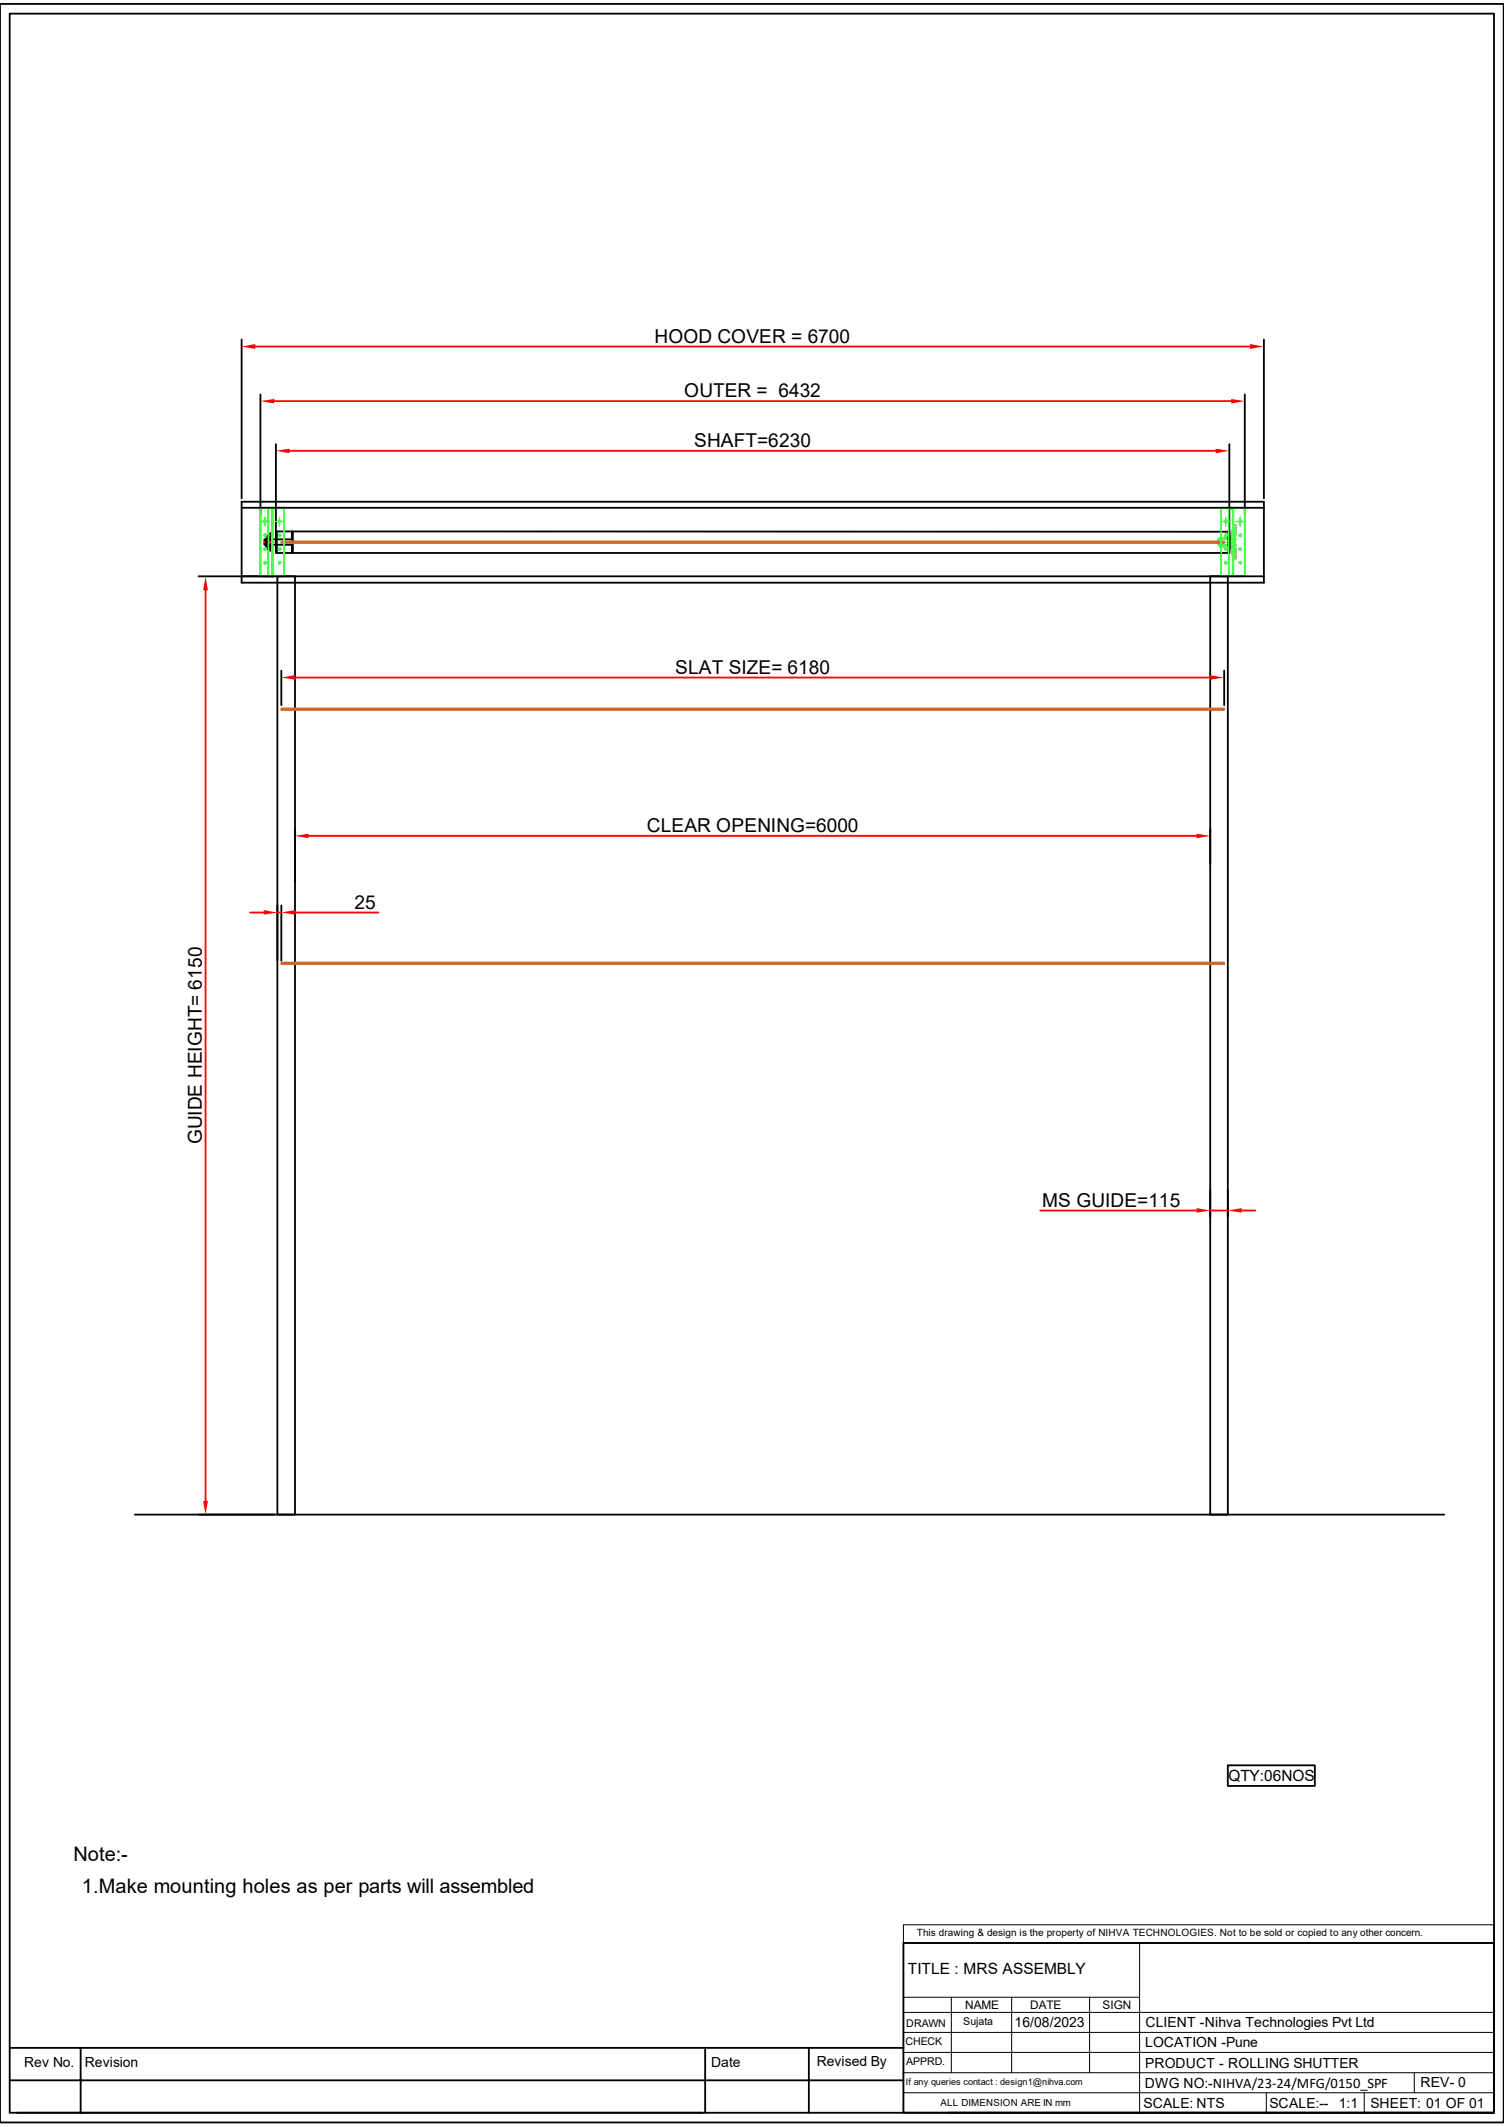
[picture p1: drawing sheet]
<svg xmlns="http://www.w3.org/2000/svg" width="210mm" height="297mm" viewBox="0 0 210 297" stroke-linecap="round" stroke-linejoin="round" font-family="sans-serif">
<g fill="none" stroke="#0f0" stroke-width=".14">
<path d="M170.3 75.3h.1M170.3 76.1h.1M170.4 75.3h.2M170.4 76.1h.2M170.6 75.3h.2M170.6 76.1h.2M170.8 75.3h.1M170.8 76.1h.1M171 75.3h.2M171 76.1h.2M171.2 75.3h.1M171.2 76.1h.1"/>
<path d="M171.4 75.3h.1M171.4 76.1h.1M171.6 75.3h.1M171.6 76.1h.1M171.7 74.9v1.6M171.8 75.3h.1M171.8 76.1h.1M172 75.3h.1M172 76.1h.1M172.2 75.3h.1M172.2 76.1h.1M172.3 75.3h.2"/>
<path d="M172.3 76.1h.2M172.6 75.3h.1M172.6 76.1h.1"/>
</g>
<g fill="#0f0">
<path d="M172.6 73.3v1.5z"/>
<path d="M172.6 74.8l-.2 .2z"/>
<path d="M172.6 74.8l-.1 .2z"/>
<path d="M172.4 75l.1 .7z"/>
</g>
<g fill="none" stroke="#0f0" stroke-width=".14">
<path d="M170.2 75.3v.9M170.3 75.2v1zM170.3 75.9h.1M170.3 75.1v.4h.3M170.3 75.5h.1M170.6 75.9h-.3v.5M170.6 75.3h1.1M170.6 76.1h1.1M171.7 75.1h-1.4v.4h.3v-.3h1.1M171.7 76.2h-1.1v-.3h-.3v.5h1.4M171.7 74.9l.1-.1v1.7h-.1M171.8 74.8h.2v1.7h-.2"/>
<path d="M172 75.7v-1.6l.2-.2v1.8v-2.2l.1 .1v2.1M172.3 73.5v-.2h.3v1.5l-.2 .2v.7M172.6 73.3l-.1 2.4"/>
</g>
<g fill="#0f0">
<path d="M172.4 75.7l.1 .8z"/>
<path d="M172.4 76.5l.2 .1z"/>
<path d="M172.6 76.6v1.5z"/>
</g>
<path d="M170.3 75.7h1.4zM170.3 75.3h-.2v.8h.2M172 75.7v1.6l.2 .3v-1.9v2.2l.1-.1v-2.1M172.4 75.7v.8l.2 .1v1.5h-.3v-.2M172.5 75.7l.1 2.4M172.6 74.8v1.8" fill="none" stroke="#0f0" stroke-width=".14"/>
<path d="M36.9 75.3h3.9v.8h-3.9zM38.5 74.2l133.2 .1v2.9h-133.2zM38.5 62v14.7M38.7 74.2v3M40.8 74.2h.1v3h-.1zM171.6 74.2h.1v3h-.1zM171.6 74.2v3M171.7 62v14.7" fill="none" stroke="#000" stroke-width=".25"/>
<path d="M38.6 74.2v3M40.8 74.2v3M171.6 74.2v3" fill="none" stroke="#000" stroke-width=".14"/>
<path d="M39.3 75.6h131.6v.2h-131.6z" fill="none" stroke="#cd6928" stroke-width=".25"/>
<path d="M40.4 62.9h129.4" fill="none" stroke="#f00" stroke-width=".25"/>
<g fill="#f00">
<path d="M38.5 62.9l1.9-.2v.6z"/>
<path d="M169.8 62.7l1.9 .2-1.9 .4z"/>
</g>
<g fill="none" stroke="#000" stroke-width=".25">
<path d="M36.4 55.1v16.8M173.8 55.1v16.8M37.1 75.3h.9M37.1 76.1h.9M37.1 75.7h.2M37.8 75.2h-.7v1h.7M37.8 76.5h.2M37.8 76.8h.2M37.8 74.5h.2v2.4h-.2zM37.8 74.8h-.5v1.8h.5M37.8 74.7h.2M37.8 74.9h.2"/>
<path d="M38.7 80.5h2.5v131h-2.5z"/>
</g>
<path d="M38.3 56h133.6M36.9 75.7h1.3M37.6 74.8h.5M37.7 76.6h.4" fill="none" stroke="#f00" stroke-width=".25"/>
<g fill="#f00">
<path d="M36.4 56l1.9-.3v.6z"/>
<path d="M171.9 55.7l1.9 .3-1.9 .3z"/>
</g>
<path d="M39.3 93.6v4.9M169 80.5h2.4v131h-2.4zM170.9 93.6v4.9M18.8 211.5h182.9" fill="none" stroke="#000" stroke-width=".25"/>
<path d="M39.3 98.9h131.6v.2h-131.6zM39.3 134.4h131.6v.2h-131.6z" fill="none" stroke="#cd6928" stroke-width=".25"/>
<path d="M41.2 94.6h127.8" fill="none" stroke="#f00" stroke-width=".25"/>
<g fill="#f00">
<path d="M39.3 94.6l1.9-.3v.6z"/>
<path d="M169 94.3l1.9 .3-1.9 .3z"/>
</g>
<path d="M41.2 115.8v7.3M169 115.8v4.8" fill="none" stroke="#000" stroke-width=".25"/>
<path d="M43.1 116.7h124" fill="none" stroke="#f00" stroke-width=".25"/>
<g fill="#f00">
<path d="M41.2 116.7l1.9-.3v.7z"/>
<path d="M167.1 116.4l1.9 .3-1.9 .4z"/>
</g>
<path d="M38.7 126.4v7.8M39.3 126.4v7.8" fill="none" stroke="#000" stroke-width=".25"/>
<path d="M34.9 127.4h1.9M38.7 127.4h.6M41.2 127.4h11.6" fill="none" stroke="#f00" stroke-width=".25"/>
<g fill="#f00">
<path d="M36.8 127.1l1.9 .3-1.9 .3z"/>
<path d="M39.3 127.4l1.9-.3v.6z"/>
</g>
<path d="M169 166.2v3.8M171.4 166.2v3.8" fill="none" stroke="#000" stroke-width=".25"/>
<path d="M145.2 169h21.9M169 169h2.4M173.4 169h1.9" fill="none" stroke="#f00" stroke-width=".25"/>
<g fill="#f00">
<path d="M171.4 169l2-.3v.6z"/>
<path d="M167.1 168.7l1.9 .3-1.9 .3z"/>
</g>
<path d="M27.7 80.5h10.6M27.7 211.5h10.6" fill="none" stroke="#000" stroke-width=".25"/>
<path d="M28.7 82.4v127.2" fill="none" stroke="#f00" stroke-width=".25"/>
<g fill="#f00">
<path d="M28.4 209.6h.6l-.3 1.9z"/>
<path d="M28.7 80.5l.3 1.9h-.6z"/>
</g>
<g fill="none" stroke="#0f0" stroke-width=".25">
<path d="M37 72.7h.1v.2l-.2-.1zM37 78.4h.1v.3l-.2-.1zM37 76.5h.1v.3l-.2-.1zM37 74.6h.1v.3l-.2-.1zM37.5 70.9h-1.1v9.6h1.1M38 70.9h.1v9.6h-.1v-9.6h-.5v9.6h.5M38.1 70.9h1.6v9.6h-1.6M39 72.7h.1v.2l-.2-.1zM39 78.4h.1v.3l-.2-.1zM39 76.5h.1v.3l-.2-.1zM39 74.6h.1v.3l-.2-.1zM171.1 72.7h.1v.2l-.2-.1z"/>
<path d="M171.1 78.4h.1v.3l-.2-.1zM171.1 76.5h.1v.3l-.2-.1zM171.1 74.6h.1v.3l-.2-.1zM171.6 70.9h-1.1v9.6h1.1M172.1 70.9h.1v9.6h-.1v-9.6h-.5v9.6h.5M172.2 70.9h1.6v9.6h-1.6M173.1 72.7h.2v.2l-.2-.1zM173.1 78.4h.2v.3l-.2-.1zM173.1 76.5h.2v.3l-.2-.1zM173.1 74.6h.2v.3l-.2-.1z"/>
</g>
<g fill="none" stroke="#0f0" stroke-width=".17">
<path d="M36.4 72.8h.5M36.8 78.6h.1M36.8 76.7h.1M36.8 74.8h.1M37 72.8h.1M37 78.5v.1M37 76.6v.1M37 74.7v.1M37 72.2v.5M37 72.9v.5M37 74.5v.1M37 74.8v.1"/>
<path d="M37 76.5h.1M37 76.8h.1M37 78.4v.1M37 78.7h.1M37.1 72.8l-.1 .1M37.1 78.6h-.1M37.1 76.7h-.1M37.1 74.8h-.1M37.1 72.8h.5M37.1 78.6h.1M37.1 76.7h.1M37.1 74.8h.1"/>
<path d="M37.5 71h.1M37.6 71h.2M37.8 71h.2M38.4 72.8h.5M38.9 78.6h.1M38.9 76.7h.1M38.9 74.8h.1M39 72.8v.1M39 78.6h.1M39 76.7h.1M39 74.8h.1M39 72.2v.5"/>
<path d="M39 72.9v.5M39 74.5v.1M39 74.8v.1M39 76.5h.1M39 76.8h.1M39 78.4v.1M39 78.7h.1M39 72.8h.1M39 78.5l.1 .1M39 76.6l.1 .1M39 74.7l.1 .1M39.2 72.8h.5"/>
<path d="M39.2 78.6h.1M39.2 76.7h.1M39.2 74.8h.1M170.6 72.8h.5M171 78.6h.1M171 76.7h.1M171 74.8h.1M171.2 72.8h-.1M171.2 78.5l-.1 .1M171.2 76.6l-.1 .1M171.2 74.7l-.1 .1M171.2 72.2v.5"/>
<path d="M171.2 72.9v.5M171.2 74.5v.1M171.2 74.8v.1M171.2 76.5h.1M171.2 76.8h.1M171.2 78.4v.1M171.2 78.7h.1M171.2 72.8v.1M171.2 78.6h.1M171.2 76.7h.1M171.2 74.8h.1M171.3 72.8h.5"/>
<path d="M171.3 78.6h.1M171.3 76.7h.1M171.3 74.8h.1M171.6 71h.1M171.8 71h.1M172 71h.1M172.6 72.8h.5M173 78.6h.1M173 76.7h.1M173 74.8h.1M173.1 72.8l.1 .1M173.1 78.6h.1"/>
<path d="M173.1 76.7h.1M173.1 74.8h.1M173.2 72.2v.5M173.2 72.9v.5M173.2 74.5v.1M173.2 74.8v.1M173.2 76.5h.1M173.2 76.8h.1M173.2 78.4v.1M173.2 78.7h.1M173.2 72.8h.1M173.2 78.5v.1"/>
<path d="M173.2 76.6v.1M173.2 74.7v.1M173.3 72.8h.5M173.3 78.6h.1M173.3 76.7h.1M173.3 74.8h.1M37.5 80.4h.1M37.6 80.4h.2M37.8 80.4h.2M171.6 80.4h.1M171.8 80.4h.1M172 80.4h.1"/>
</g>
<path d="M0 .6h210v295.8h-210zM1.4 1.9h207.2v293.1h-207.2zM126.2 271.3h82.4v23.7h-82.4zM1.4 290.5h124.8M1.4 286h124.8M2.4 295h95.7M11.3 286v9M98.5 286v9M112.9 286v9M132.4 295h76.2" fill="none" stroke="#000" stroke-width=".25"/>
<g fill="none" stroke="#000" stroke-width=".14">
<path d="M126.2 268.8h82.4v2.5h-82.4zM126.2 271.3v23.7M126.2 278.9h32.9M127.6 271.3h31.5M132.8 278.9v10.5M141.3 278.9v10.5M152.1 278.9v10.5M208.6 271.3h-49.5v23.7M126.2 289.4h82.4M126.2 286.6h82.4M126.2 283.8h82.4M126.2 281h82.4"/>
<path d="M126.2 292.2h82.4M176.8 292.2v2.8M190.5 292.2v2.8M197.5 289.4v2.8"/>
</g>
<path d="M168.3 272.2h36.1v8h-36.1z" fill="#fff"/>
<path d="M33.7 47.4v22.2M176.5 47.4v22.2M33.7 70.1h142.8v11.3h-142.8zM33.7 70.9h142.8M33.7 80.5h142.8M171.4 246.5h12.2v2.9h-12.2z" fill="none" stroke="#000" stroke-width=".25"/>
<path d="M35.6 48.4h138.9" fill="none" stroke="#f00" stroke-width=".25"/>
<g fill="#f00">
<path d="M33.7 48.4l1.9-.4v.7z"/>
<path d="M174.5 48l2 .4-2 .3z"/>
</g>
<g font-size="2.8">
<text x="10.2" y="259.8">Note:-</text>
<text x="11.4" y="264.4">1.Make mounting holes as per parts will assembled</text>
</g>
<g font-size="2.7">
<text x="91.4" y="47.9">HOOD COVER = 6700</text>
<text x="95.5" y="55.5">OUTER = 6432</text>
<text x="96.9" y="62.4">SHAFT=6230</text>
<text x="94.3" y="94.1">SLAT SIZE= 6180</text>
<text x="90.3" y="116.2">CLEAR OPENING=6000</text>
<text x="49.5" y="126.9">25</text>
<text x="28.2" y="159.8" transform="rotate(-90 28.2 159.8)">GUIDE HEIGHT= 6150</text>
<text x="145.5" y="168.5">MS GUIDE=115</text>
</g>
<g font-size="2.2">
<text x="171.5" y="248.8">QTY:06NOS</text>
<text x="126.7" y="275.7">TITLE : MRS ASSEMBLY</text>
</g>
<g font-size="1.9">
<text x="141.6" y="283">16/08/2023</text>
<text x="159.9" y="285.9">LOCATION -Pune</text>
<text x="159.9" y="283.1">CLIENT -Nihva Technologies Pvt Ltd</text>
<text x="3.4" y="288.7">Rev No.</text>
<text x="11.9" y="288.7">Revision</text>
<text x="99.3" y="288.7">Date</text>
<text x="114" y="288.5">Revised By</text>
<text x="159.9" y="291.5">DWG NO:-NIHVA/23-24/MFG/0150_SPF</text>
<text x="159.9" y="288.7">PRODUCT - ROLLING SHUTTER</text>
<text x="198.4" y="291.5">REV- 0</text>
<text x="159.7" y="294.3">SCALE: NTS</text>
<text x="177.2" y="294.3">SCALE:--</text>
<text x="186.9" y="294.3">1:1</text>
<text x="191.4" y="294.3">SHEET: 01 OF 01</text>
</g>
<g font-size="1.7">
<text x="134.8" y="280.6">NAME</text>
<text x="143.8" y="280.6">DATE</text>
<text x="154" y="280.5">SIGN</text>
</g>
<g font-size="1.5">
<text x="126.4" y="285.5">CHECK</text>
<text x="126.5" y="283">DRAWN</text>
<text x="134.5" y="282.7">Sujata</text>
<text x="126.5" y="288.3">APPRD.</text>
</g>
<g font-size="1.4">
<text x="128" y="270.3">This drawing &amp; design is the property of NIHVA TECHNOLOGIES. Not to be sold or copied to any other concern.</text>
<text x="131.3" y="294.1">ALL DIMENSION ARE IN mm</text>
</g>
<text font-size="1.3" x="126.5" y="291.2">If any queries contact : design1@nihva.com</text>
</svg>
